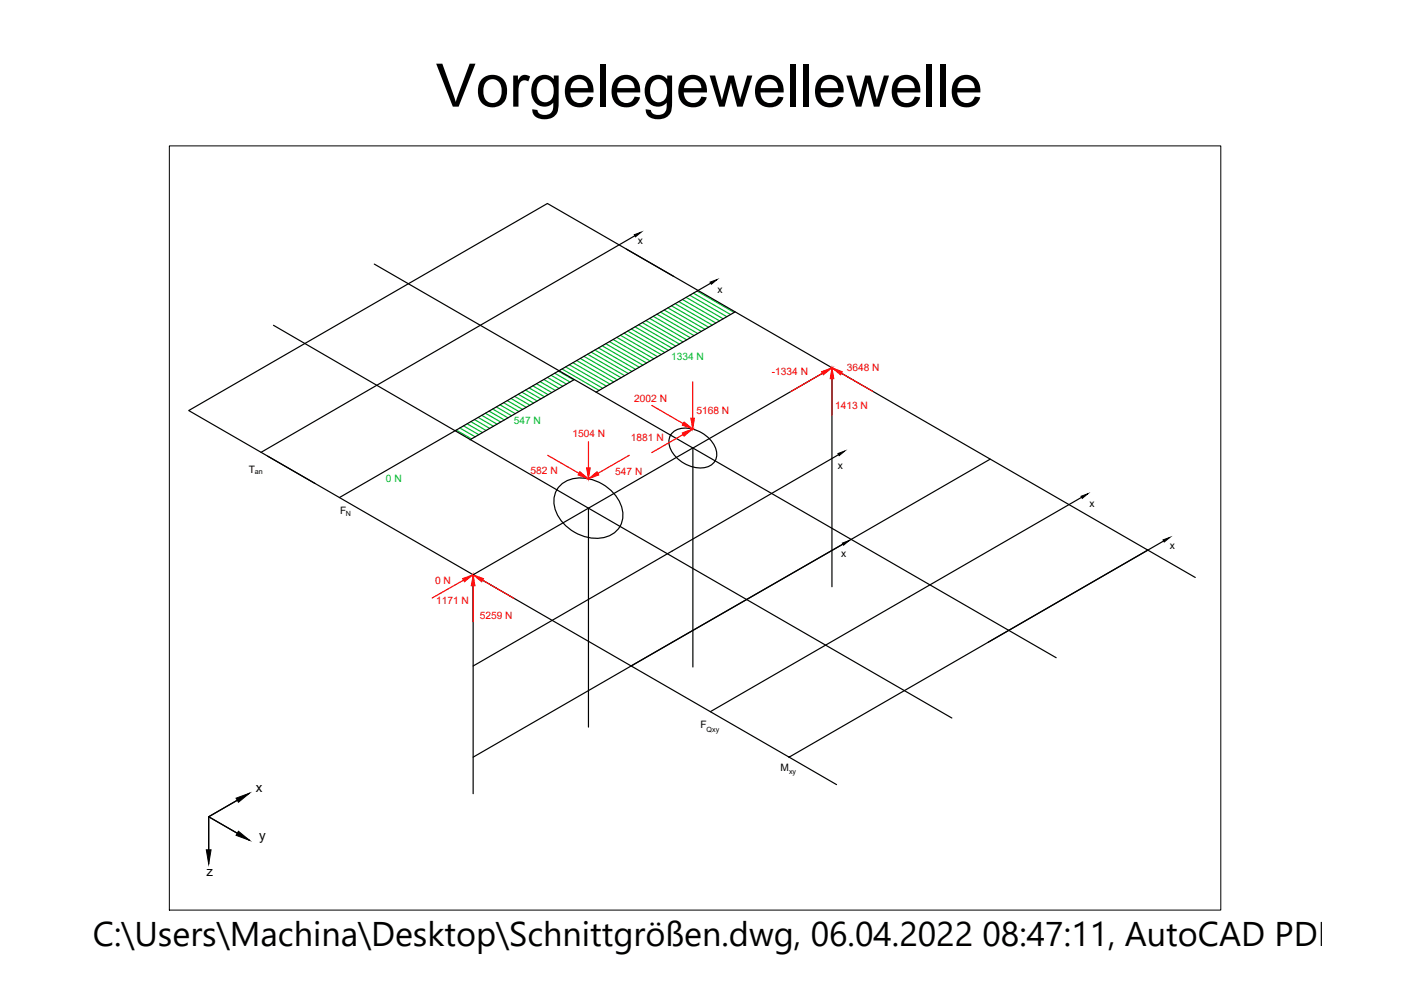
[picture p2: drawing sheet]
<svg xmlns="http://www.w3.org/2000/svg" width="297mm" height="210mm" viewBox="0 0 297 210" stroke-linecap="round" stroke-linejoin="round" font-family="sans-serif">
<!-- layer: 0 -->
<g fill="none" stroke="#000" stroke-width=".25">
<path d="M79.4 56l144.5 83.5M132.8 52.8l10.1 5.8M134.6 50l-79.3 45.9M58 69l143.8 83.2M150.7 60l-78.7 45.5M155.9 66.1l-29.5 17M40 87l76.1-43.9 127.3 73.5-76.1 43.9zM56.8 96.7l10 5.8M121.8 80.5l-22.2 12.7M142.6 91.7a5.3 5.3 0 0 1 6.2 .1 5.3 5.3 0 0 1 3.1 5.3 3.4 3.4 0 0 1-4.2 2.1 7 7 0 0 1-5.8-4.9 2.78 2.78 0 0 1 .7-2.6zM146.9 95l-46.6 26.9v46.4M177.8 96.4l-77.5 44.8"/>
<path d="M209.9 97.4l-76.1 43.8M118.6 103.2a6.9 6.9 0 0 1 8.1-1.1 8.1 8.1 0 0 1 5.3 7.9 5.3 5.3 0 0 1-6.1 4.1 9 9 0 0 1-8.5-7.7 4.7 4.7 0 0 1 1.2-3.2zM124.8 107.7v46.5M229.3 105.4l-78.7 45.5M243.4 116.6l10 5.8M246.7 114.7l-37.2 21.5M142.5 136.2l-42.2 24.3M176.4 124.4v-46.4l-29.5 17v46.4M44.2 173.2v10M44.2 173.2l6.1 3.5M50.3 169.7l-6.1 3.5M52.9 168.2l-8.7 5 8.7 5"/>
<path d="M167.3 160.5l10.1 5.9"/>
</g>
<g fill="none" stroke="#00b82e" stroke-width=".25">
<path d="M116.8 79.6l3.3 1.8M117.6 79.1l3.2 1.9M118.4 78.7l3.2 1.8M119.2 78.2l7.8 4.6M119.9 77.8l7.9 4.5M120.7 77.4l7.9 4.5M121.5 76.9l7.8 4.5M122.3 76.4l7.8 4.6M123 76l7.9 4.5M123.8 75.6l7.9 4.5M124.6 75.1l7.8 4.5M125.4 74.7l7.8 4.5"/>
<path d="M126.1 74.2l7.9 4.5M126.9 73.8l7.9 4.5M127.7 73.3l7.8 4.6M128.4 72.9l7.9 4.5M129.2 72.4l7.9 4.6M130 72l7.8 4.5M130.8 71.5l7.8 4.6M131.5 71.1l7.9 4.5M132.3 70.6l7.9 4.6M133.1 70.2l7.8 4.5M133.9 69.8l7.8 4.5M134.6 69.3l7.9 4.5"/>
<path d="M135.4 68.9l7.9 4.5M136.2 68.4l7.8 4.5M137 68l7.8 4.5M137.7 67.5l7.9 4.6M138.5 67.1l7.9 4.5M139.3 66.6l7.8 4.5M140 66.2l7.9 4.5M140.8 65.7l7.9 4.6M141.6 65.3l7.9 4.5M142.4 64.8l7.8 4.6M143.2 64.4l7.8 4.5M143.9 64l7.9 4.5"/>
<path d="M144.7 63.5l7.9 4.5M145.5 63l7.8 4.6M146.2 62.6l7.9 4.5M147 62.2l7.9 4.5M147.8 61.7l7.8 4.5M96.7 91.2l3.3 1.9M97.5 90.7l3.2 1.9M98.3 90.3l3.2 1.9M99 89.9l3.3 1.8M99.8 89.4l3.3 1.9M100.6 88.9l3.2 1.9M101.4 88.5l3.2 1.9"/>
<path d="M102.1 88.1l3.3 1.8M102.9 87.6l3.3 1.9M103.7 87.2l3.2 1.8M104.5 86.7l3.2 1.9M105.2 86.3l3.3 1.8M106 85.8l3.2 1.9M106.8 85.4l3.2 1.9M107.6 84.9l3.2 1.9M108.3 84.5l3.3 1.9M109.1 84l3.2 1.9M109.9 83.6l3.2 1.9M110.6 83.1l3.3 1.9"/>
<path d="M111.4 82.7l3.3 1.9M112.2 82.3l3.2 1.8M113 81.8l3.2 1.9M113.8 81.4l3.2 1.8M114.5 80.9l3.3 1.9M115.3 80.5l3.2 1.8M116.1 80l3.2 1.9"/>
</g>
<!-- layer: Koordinatensystem -->
<path d="M73.4 138.5l-4.7 2.8M75.4 137.4l-6.7 3.9 6.7 3.8M68.7 141.3v7.7M68.7 141.3l4.7 2.7" fill="none" stroke="#fff" stroke-width=".25"/>
<g fill="#fff" stroke="#fff" stroke-width=".21">
<path d="M73.2 138.2l2.2-.8-1.8 1.5z"/>
<path d="M73.6 143.6l1.8 1.5-2.2-.8z"/>
<path d="M68.3 146.6h.8l-.4 2.4z"/>
</g>
<g fill="#f00" stroke="#f00" stroke-width=".21">
<path d="M98.1 122.7l2.2-.8-1.8 1.4z"/>
<path d="M100.3 121.9l2.2 .8-.4 .7z"/>
<path d="M100.3 121.9l.4 2.3h-.8z"/>
<path d="M122.9 100l1.9 1.5-2.2-.8z"/>
<path d="M124.4 99.2h.7l-.3 2.3z"/>
<path d="M176.4 78l2.2 .8-.4 .7z"/>
<path d="M176.4 78l.4 2.3h-.8z"/>
<path d="M174.2 78.8l2.2-.8-1.8 1.5z"/>
<path d="M144.7 91.8l2.2-.8-1.9 1.5z"/>
<path d="M124.8 101.5l1.8-1.5 .4 .7z"/>
<path d="M146.5 88.7h.7l-.3 2.3z"/>
<path d="M145 89.5l1.9 1.5-2.2-.9z"/>
</g>
<path d="M174.4 79.1l-6.7 3.9M178.4 79.1l6.6 3.9M116.1 96.5l6.7 3.9M124.8 93.6v5.6M133.4 96.5l-6.6 3.9M138.2 86l6.7 3.8M144.9 92.1l-6.7 3.9M146.9 81v7.7M176.4 80.3v7.7M98.3 123l-6.7 3.8M100.3 124.2v7.7M102.3 123l6.7 3.9" fill="none" stroke="#f00" stroke-width=".25"/>
<!-- layer: 0 -->
<path d="M134.5 49.8l1.4-.6-1.2 1zM150.5 59.8l1.5-.5-1.2 1zM177.7 96.2l1.4-.6-1.2 1zM178.6 115.2l1.5-.6-1.3 1zM229.2 105.2l1.5-.5-1.2 1zM246.6 114.5l1.5-.6-1.3 1zM50 169.2l2.9-1-2.3 1.9zM50.6 176.2l2.3 2-2.9-1.1zM43.7 180.2h1.1l-.6 3z" fill="#000" stroke="#000" stroke-width=".21"/>
<path d="M35.9 30.9h222.9v162.1h-222.9z" fill="none" stroke="#000" stroke-width=".21"/>
<text font-size="12.7" x="92.4" y="22.6">Vorgelegewellewelle</text>
<text font-size="7.3" x="19.7" y="200.6">C:\Users\Machina\Desktop\Schnittgrößen.dwg, 06.04.2022 08:47:11, AutoCAD PDF (Gen</text>
<g font-size="2.8">
<text x="54.2" y="168">x</text>
<text x="55" y="178.2">y</text>
<text x="43.8" y="185.7">z</text>
</g>
<g font-size="2.2">
<text x="135.2" y="51.8">x</text>
<text x="152.2" y="62.2">x</text>
<text x="52.7" y="100.3">T</text>
<text x="177.6" y="99.5">x</text>
<text x="231" y="107.6">x</text>
<text x="72.1" y="108.9">F</text>
<text x="178.4" y="118.1">x</text>
<text x="248" y="116.3">x</text>
<text x="148.5" y="154.4">F</text>
<text x="165.5" y="163.5">M</text>
</g>
<g font-size="2.2" fill="#00b82e">
<text x="142.3" y="76.2">1334 N</text>
<text x="108.9" y="89.9">547 N</text>
<text x="81.8" y="102.3">0 N</text>
</g>
<g font-size="2.2" fill="#f00">
<text x="163.6" y="79.5">-1334 N</text>
<text x="179.5" y="78.7">3648 N</text>
<text x="134.5" y="85.3">2002 N</text>
<text x="147.7" y="87.7">5168 N</text>
<text x="177" y="86.7">1413 N</text>
<text x="121.4" y="92.6">1504 N</text>
<text x="133.8" y="93.5">1881 N</text>
<text x="112.5" y="100.5">582 N</text>
<text x="130.4" y="100.7">547 N</text>
<text x="92.2" y="123.7">0 N</text>
<text x="92.5" y="128.2">1171 N</text>
<text x="101.7" y="131.2">5259 N</text>
</g>
<g font-size="1.5">
<text x="54" y="100.5">an</text>
<text x="73.3" y="109.4">N</text>
<text x="149.8" y="155.2">Qxy</text>
<text x="167.3" y="164">xy</text>
</g>
</svg>
